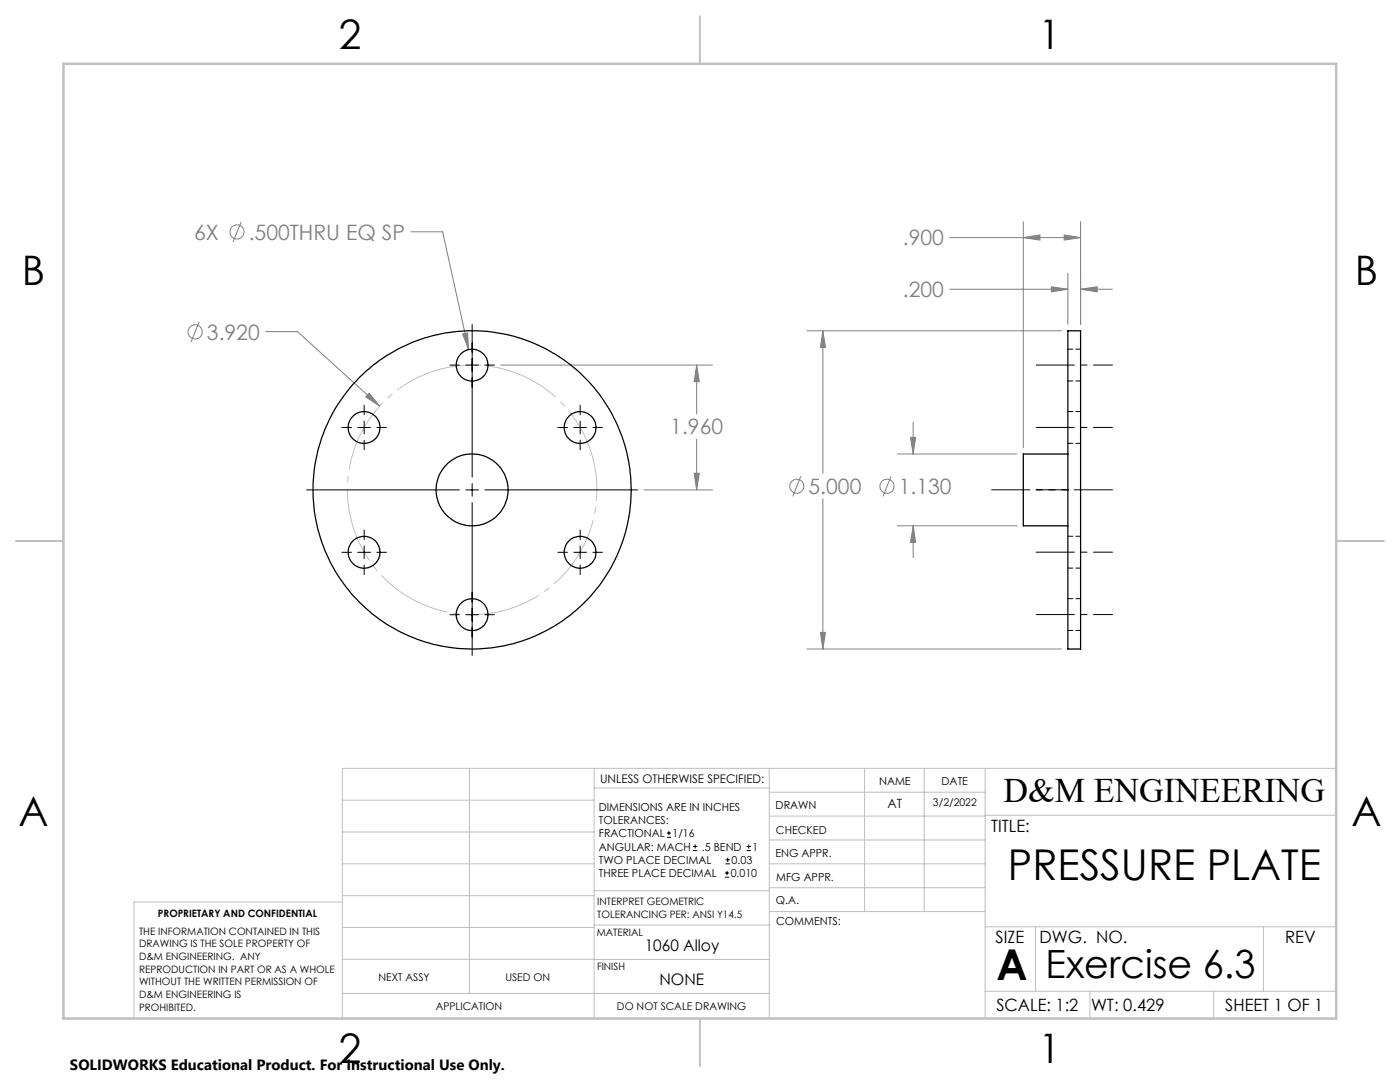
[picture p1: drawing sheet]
<svg xmlns="http://www.w3.org/2000/svg" width="279mm" height="216mm" viewBox="0 0 279 216" stroke-linecap="round" stroke-linejoin="round" font-family="sans-serif">
<g fill="none" stroke="#808080" stroke-width=".2">
<path d="M48.1 44.3l-1.6 4M82 46.2h6.3l5.2 23.5M189.5 57.7h23.6M189.5 47.4h26.2M204.2 44.2v45.1M204.2 47.4l3.3-.5v1zM209.8 57.2l3.3 .5-3.3 .5zM212.4 46.9l3.3 .5-3.3 .5zM213.1 54.5v10.2M215.7 44.2v20.5M215.7 57.7h6.3M215.7 57.7l3.3-.5v1z"/>
<path d="M39.8 64.2l-1.7 4M53 66.2h6.4l16.4 14.8M73.7 78.5l2.1 2.5-2.8-1.8zM92.3 66.6l1-.2 .2 3.3zM99.9 72.8h42.3M139 72.8v9.8M139 72.8l.6 3.4h-1.1zM161 66h50.8M164.2 66v28.5M164.2 66l.5 3.3h-1zM128.5 97.8h13.7M138.5 94.4h1.1l-.6 3.4z"/>
<path d="M139 87.6v10.2M159.8 95l-1.6 4.1M164.2 99.6v29.9M177.8 95l-1.6 4.1M179.1 90.6h23.9M181.7 87.3h1l-.5 3.3zM182.2 84.2v6.4M179.1 104.9h23.9M182.2 104.9v6.4M182.2 104.9l.5 3.3h-1zM161 129.5h50.8M163.7 126.2h1l-.5 3.3z"/>
<circle cx="47.3" cy="46.3" r="1.41"/>
<circle cx="38.9" cy="66.2" r="1.41"/>
<circle cx="159" cy="97" r="1.41"/>
<circle cx="177" cy="97" r="1.41"/>
</g>
<g fill="none" stroke="#000" stroke-width=".2">
<path d="M89.8 72.8h1.9M93 72.8h2.5M94.2 64.7v30.5M96.8 72.8h1.9M61.2 97.8h30.5M68.2 85.3h1.9M71.4 85.3h2.5M72.7 80.9v1.9M72.7 84v2.6M72.7 87.8v1.9M75.2 85.3h1.9M93 97.8h2.5"/>
<path d="M94.2 96.5v2.5M96.8 97.8h30.4M111.3 85.3h1.9M114.5 85.3h2.6M115.8 80.9v1.9M115.8 84v2.6M115.8 87.8v1.9M118.3 85.3h1.9M68.2 110.2h1.9M71.4 110.2h2.5M72.7 105.8v1.9M72.7 108.9v2.6"/>
<path d="M72.7 112.7v2M75.2 110.2h1.9M94.2 100.3v30.5M111.3 110.2h1.9M114.5 110.2h2.6M115.8 105.8v1.9M115.8 108.9v2.6M115.8 112.7v2M118.3 110.2h1.9M89.8 122.7h1.9M93 122.7h2.5M96.8 122.7h1.9"/>
<path d="M133.1 167.1h.8M133.1 166.2h.8M133.5 165.8v.9M138.3 169.7h.8M138.3 168.9h.8M138.7 168.5v.8M144.7 175h.8M144.7 174.2h.8M144.8 172.4h.9M144.8 171.6h.9M145.1 173.8v.8M145.2 171.1v.9"/>
<path d="M149 169.7h.9M149 168.9h.9M149.4 168.5v.8"/>
</g>
<path d="M118 90.5a24.9 24.9 0 0 0-41.6-10.1 24.9 24.9 0 0 0 11.3 41.4 24.9 24.9 0 0 0 30.7-30l-.4-1.3" fill="none" stroke="#c0c0c0" stroke-width=".2" stroke-dasharray="15.2 1.3 1.3 1.3" stroke-dashoffset="5.6" stroke-linecap="butt"/>
<path d="M206.8 72.8h15.2M197.9 97.7h15.2M206.8 85.3h15.2M222 97.7h-15.2M206.8 110.2h15.2M206.8 122.6h15.2" fill="none" stroke="#000" stroke-width=".2" stroke-dasharray="15.2 1.3 1.3 1.3" stroke-dashoffset="7.6"/>
<g fill="none" stroke="#c0c0c0" stroke-width=".2">
<path d="M68.3 159.7h50.3M93.7 153.3v44.9M118.6 153.3v49.9M118.6 157.2h34.9M153.5 153.3v49.9M153.5 158.1h43.1M172.5 153.3v28.6M184.4 153.3v28.6M196.6 153.3v49.9M266.7 153.3h-198.4v49.9M68.3 178.7h50.3M68.3 172.4h50.3"/>
<path d="M68.3 166h50.3M68.3 180h-41.6v23.2M118.6 177.7h35M153.5 167.6h43.1M153.5 162.8h43.1M153.5 172.4h43.1M153.5 177.1h43.1M196.6 162.7h70.1M68.3 198.2h85.2M68.3 191.4l85.2 .1M68.3 185.1h50.3M118.6 184.6h35"/>
<path d="M153.6 181.9h43M196.6 197.8h70.1M196.6 184.9h70.1M206.7 184.9v12.9M217.5 197.8v5.4M242.2 197.8v5.4M252.2 184.9v12.9"/>
</g>
<path d="M139.7 3.2v9.5M3.1 107.9h9.6M266.7 107.9h9.5M139.7 203.2v9.6" fill="none" stroke="#c0c0c0" stroke-width=".25"/>
<path d="M12.7 12.7h254v190.5h-254z" fill="none" stroke="#c0c0c0" stroke-width=".5"/>
<g fill="#808080">
<path d="M73.7 78.5l2.1 2.5-2.8-1.8z"/>
<path d="M139 72.8l.6 3.4h-1.1zM138.5 94.4h1.1l-.6 3.4zM92.3 66.6l1.2 3.1-.2-3.3zM215.7 57.7l3.3-.5v1zM209.8 57.2l3.3 .5-3.3 .5zM212.4 46.9l3.3 .5-3.3 .5zM204.2 47.4l3.3-.5v1zM181.7 87.3h1l-.5 3.3zM182.2 104.9l.5 3.3h-1zM164.2 66l.5 3.3h-1zM163.7 126.2h1l-.5 3.3z"/>
</g>
<g fill="none" stroke="#000" stroke-width=".25">
<path d="M213.1 66h2.6v63.5h-2.6zM213.1 90.6h-8.9v14.3h8.9"/>
<circle cx="94.2" cy="72.9" r="3.2"/>
<circle cx="72.7" cy="85.3" r="3.2"/>
<circle cx="94.2" cy="97.8" r="7.2"/>
<circle cx="94.2" cy="97.8" r="31.7"/>
<circle cx="115.8" cy="85.3" r="3.2"/>
<circle cx="72.7" cy="110.2" r="3.2"/>
<circle cx="115.8" cy="110.2" r="3.2"/>
<circle cx="94.2" cy="122.6" r="3.2"/>
</g>
<path d="M213.1 76h2.6M215.7 69.7h-2.6M213.1 88.5h2.6M215.7 82.1h-2.6M213.1 113.4h2.6M215.7 107h-2.6M215.7 119.5h-2.6M213.1 125.8h2.6" fill="none" stroke="#000" stroke-width=".2" stroke-dasharray="1.3 .6" stroke-dashoffset=".3"/>
<g font-size="8.5">
<text x="201.1" y="175.5">PRESSURE PLATE</text>
<text x="198.9" y="195.5">A</text>
</g>
<g font-size="8.1">
<text x="67.6" y="9.7">2</text>
<text x="207.3" y="9.7">1</text>
<text x="4.4" y="57">B</text>
<text x="270.4" y="57">B</text>
<text x="3.7" y="164.9">A</text>
<text x="269.7" y="164.9">A</text>
<text x="67.6" y="212.2">2</text>
<text x="207.3" y="212.2">1</text>
</g>
<text font-size="7.8" x="208.7" y="195.2">Exercise 6.3</text>
<text font-size="6.9" x="200.3" y="160.1">D&amp;M ENGINEERING</text>
<g font-size="4.2" fill="#808080">
<text x="38.8" y="47.8">6X</text>
<text x="49.6" y="47.8">.500THRU EQ SP</text>
<text x="180.2" y="49">.900</text>
<text x="180.2" y="59.3">.200</text>
<text x="41.3" y="67.8">3.920</text>
<text x="133.8" y="86.7">1.960</text>
<text x="161.4" y="98.6">5.000</text>
<text x="179.4" y="98.6">1.130</text>
</g>
<g font-size="3.4">
<text x="197.8" y="166">TITLE:</text>
<text x="198.7" y="188.1">SIZE</text>
<text x="207.5" y="188.1">DWG. NO.</text>
<text x="256.5" y="188.2">REV</text>
<text x="198.8" y="201.7">SCALE: 1:2</text>
<text x="217.7" y="201.8">WT: 0.429</text>
<text x="244.5" y="201.7">SHEET 1 OF 1</text>
</g>
<g font-size="3.2">
<text x="128.7" y="189.8">1060 Alloy</text>
<text x="131.6" y="196.6">NONE</text>
</g>
<text font-size="3" x="14" y="213.5">SOLIDWORKS Educational Product. For Instructional Use Only.</text>
<text font-size="2.5" x="177.1" y="161.3">AT</text>
<text font-size="2.4" x="119.8" y="156.2">UNLESS OTHERWISE SPECIFIED:</text>
<g font-size="2.2">
<text x="119.5" y="161.8">DIMENSIONS ARE IN INCHES</text>
<text x="154.8" y="161.4">DRAWN</text>
<text x="175.4" y="156.6">NAME</text>
<text x="187.9" y="156.7">DATE</text>
<text x="119.5" y="164.4">TOLERANCES:</text>
<text x="119.5" y="167.1">FRACTIONAL</text>
<text x="134.2" y="167.1">1/16</text>
<text x="154.9" y="166.3">CHECKED</text>
<text x="119.5" y="172.4">TWO PLACE DECIMAL</text>
<text x="119.5" y="169.7">ANGULAR: MACH</text>
<text x="140.1" y="169.7">.5 BEND</text>
<text x="146" y="172.4">0.03</text>
<text x="150.2" y="169.7">1</text>
<text x="154.8" y="171">ENG APPR.</text>
<text x="119.5" y="175">THREE PLACE DECIMAL</text>
<text x="145.8" y="175">0.010</text>
<text x="154.9" y="175.7">MFG APPR.</text>
<text x="154.9" y="180.4">Q.A.</text>
<text x="154.9" y="184.6">COMMENTS:</text>
</g>
<g font-size="2.1">
<text x="186.2" y="160.7">3/2/2022</text>
<text x="75.5" y="195.7">NEXT ASSY</text>
<text x="100.9" y="195.7">USED ON</text>
<text x="86.9" y="201.5">APPLICATION</text>
<text x="123.1" y="201.6">DO NOT SCALE DRAWING</text>
</g>
<g font-size="2">
<text x="31.5" y="182.9">PROPRIETARY AND CONFIDENTIAL</text>
<text x="119.2" y="180.6">INTERPRET GEOMETRIC</text>
<text x="119.2" y="183.1">TOLERANCING PER: ANSI Y14.5</text>
<text x="27.8" y="186.5">THE INFORMATION CONTAINED IN THIS</text>
<text x="27.8" y="189">DRAWING IS THE SOLE PROPERTY OF</text>
<text x="27.8" y="191.6">D&amp;M ENGINEERING. ANY</text>
<text x="119.1" y="186.7">MATERIAL</text>
<text x="27.8" y="194.1">REPRODUCTION IN PART OR AS A WHOLE</text>
<text x="27.8" y="196.6">WITHOUT THE WRITTEN PERMISSION OF</text>
<text x="119.1" y="193.5">FINISH</text>
<text x="27.8" y="199.1">D&amp;M ENGINEERING IS</text>
<text x="27.8" y="201.7">PROHIBITED.</text>
</g>
</svg>
